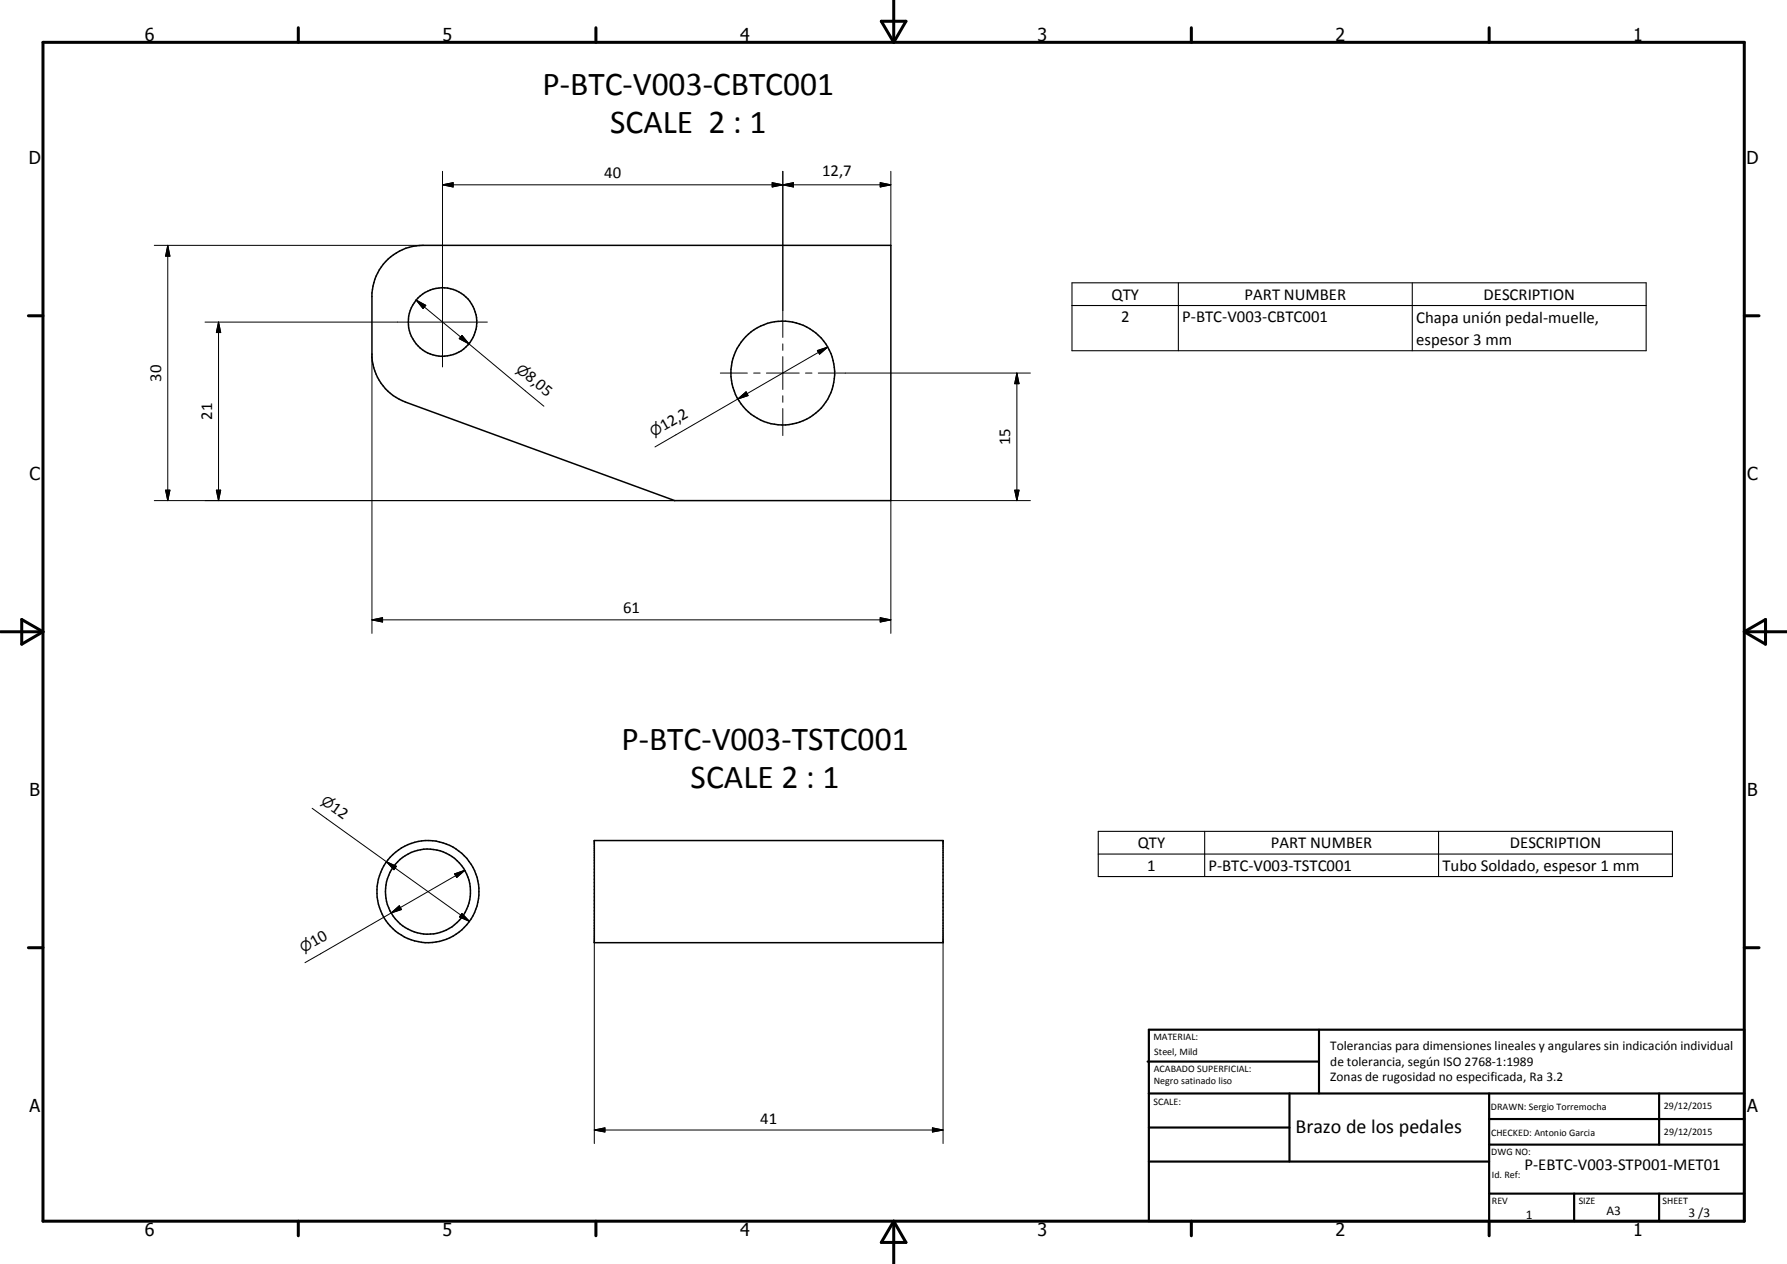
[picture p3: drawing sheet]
<svg xmlns="http://www.w3.org/2000/svg" width="420mm" height="297mm" viewBox="0 0 420 297" stroke-linecap="round" stroke-linejoin="round" font-family="sans-serif">
<g fill="none" stroke="#000" stroke-width=".35">
<path d="M90.7 61.5a12.2 12.2 0 0 1 8.8-3.8h110v59.9h-50.8l-63.4-23.1a12.1 12.1 0 0 1-7.9-10.5v-15.2a12.2 12.2 0 0 1 3.3-7.3zM139.7 197.5h82v24h-82z"/>
<circle cx="104.1" cy="75.7" r="8.1"/>
<circle cx="184" cy="87.7" r="12.2"/>
<circle cx="100.6" cy="209.5" r="12"/>
<circle cx="100.6" cy="209.5" r="10"/>
</g>
<g fill="none" stroke="#000" stroke-width=".71">
<path d="M10.1 9.9h400v277.1h-400zM70.1 6.5v3.4M140.1 6.5v3.4M207.2 5h5.8l-2.9 4.9zM210.1 0v9.9M280.1 6.5v3.4M350.1 6.5v3.4M6.7 74.2h3.4M410.1 74.2h3.5M.1 148.5h10M5.1 145.6l5 2.9-5 2.9zM410.1 148.5h10"/>
<path d="M410.1 148.5l5-2.9v5.8zM6.7 222.7h3.4M410.1 222.7h3.5M70.1 287v3.4M140.1 287v3.4M210.1 287v10M210.1 287l2.9 5h-5.8zM280.1 287v3.4M350.1 287v3.4"/>
</g>
<g fill="none" stroke="#000" stroke-width=".51">
<path d="M269.8 249.5h40.3M270.1 242h140v45h-140zM270.1 257h140M303.2 257v16M310.1 242v15M350.1 257v30M390.1 257v12M270.1 265h33.1M270.1 273h80M350.1 269h60M350.1 263h60M350.1 280.5h60"/>
<path d="M370.1 280.5v6.5M390.1 280.5v6.5"/>
</g>
<path d="M252 66.5h135v15.9h-135zM252 71.8h135M277.1 66.5v15.9M332.1 66.5v15.9M258.2 195.4h135v10.6h-135zM283.2 195.4v10.6M338.2 195.4v10.6M258.2 200.7h135" fill="none" stroke="#000" stroke-width=".25"/>
<g fill="none" stroke="#000" stroke-width=".24">
<path d="M36.3 57.7h63.2M39.4 57.7l.6 2.5h-1.1zM39.4 57.7v59.9M104 43.4l2.5-.5v1zM104 40.3v45.9M104 43.4h105.5M181.6 42.9l2.5 .5-2.5 .5zM181.6 42.9l5 1v-1l-5 1zM184.1 43.4l2.5-.5v1zM184.1 40.3v39M207 42.9l2.5 .5-2.5 .5zM209.5 40.3v17.4"/>
<path d="M48.2 75.7h66.4M51.4 75.7l.5 2.4h-1zM51.4 75.7v41.9M97.9 70.5l2.2 1.3-.6 .7zM97.9 70.5l12.4 10.3M108.6 78.8l1.7 2-2.3-1.2zM87.4 83.2v65.6M110.3 80.8l17.6 14.7M169.4 87.7h6.3M173.5 93.8l1.9-1.7 .5 .9zM173.5 93.8l-19.5 11.2M177.2 87.7h1.5"/>
<path d="M180.2 87.7h7.7M184.1 80.8v1.5M184.1 83.8v7.7M184.1 93v1.5M184.1 96v6.4M189.4 87.7h1.5M192.2 82.4l2.4-.8-1.9 1.6zM192.4 87.7h49.9M194.6 81.6l-21.1 12.2M239.1 87.7l.5 2.5h-1zM239.1 87.7v29.9M36.3 117.6h122.4"/>
<path d="M38.9 115.2h1.1l-.6 2.4zM50.9 115.2h1l-.5 2.4zM238.6 115.2h1l-.5 2.4zM242.3 117.6h-32.8v31.2M87.4 145.7l2.5-.5v1zM87.4 145.7h122.1M207 145.2l2.5 .5-2.5 .5zM73.4 189.9l17.5 12.6M90.9 202.5l2.3 1.1-.6 .8zM90.9 202.5l19.5 14M92 214.5l1.9-1.6 .5 .8zM92 214.5l-20.3 11.7"/>
<path d="M106.9 205.4l2.4-.9-1.9 1.7zM108.6 214.7l1.8 1.8-2.4-1zM109.3 204.5l-17.3 10M139.7 221.5v47.2M221.7 221.5v47.2M139.7 265.6l2.5-.6v1zM139.7 265.6h82M219.2 265l2.5 .6-2.5 .4z"/>
</g>
<g fill="#000">
<path d="M104 43.4l2.5-.5v1zM181.6 42.9l2.5 .5-2.5 .5zM184.1 43.4l2.5-.5v1zM207 42.9l2.5 .5-2.5 .5zM39.4 57.7l.6 2.5h-1.1zM51.4 75.7l.5 2.4h-1zM97.9 70.5l2.2 1.3-.6 .7zM108.6 78.8l1.7 2-2.3-1.2zM173.5 93.8l1.9-1.7 .5 .9zM192.2 82.4l2.4-.8-1.9 1.6zM239.1 87.7l.5 2.5h-1zM38.9 115.2h1.1l-.6 2.4z"/>
<path d="M50.9 115.2h1l-.5 2.4zM238.6 115.2h1l-.5 2.4zM87.4 145.7l2.5-.5v1zM207 145.2l2.5 .5-2.5 .5zM90.9 202.5l2.3 1.1-.6 .8zM92 214.5l1.9-1.6 .5 .8zM106.9 205.4l2.4-.9-1.9 1.7zM108.6 214.7l1.8 1.8-2.4-1zM139.7 265.6l2.5-.6v1zM219.2 265l2.5 .6-2.5 .4z"/>
</g>
<g font-size="7.9">
<text x="127.6" y="22.3">P-BTC-V003-CBTC001</text>
<text x="143.5" y="31.3">SCALE 2 : 1</text>
<text x="146.1" y="176.3">P-BTC-V003-TSTC001</text>
<text x="162.4" y="185.3">SCALE 2 : 1</text>
</g>
<text font-size="4.7" x="304.6" y="266.2">Brazo de los pedales</text>
<g font-size="4.2">
<text x="34" y="9.6">6</text>
<text x="104" y="9.6">5</text>
<text x="174" y="9.6">4</text>
<text x="244" y="9.6">3</text>
<text x="314" y="9.6">2</text>
<text x="384" y="9.6">1</text>
<text x="6.8" y="38.7">D</text>
<text x="410.6" y="38.7">D</text>
<text x="7" y="112.9">C</text>
<text x="410.8" y="112.9">C</text>
<text x="7" y="187.1">B</text>
<text x="410.8" y="187.1">B</text>
<text x="7" y="261.4">A</text>
<text x="410.8" y="261.4">A</text>
<text x="34" y="290.4">6</text>
<text x="104" y="290.4">5</text>
<text x="174" y="290.4">4</text>
<text x="244" y="290.4">3</text>
<text x="314" y="290.4">2</text>
<text x="384" y="290.4">1</text>
</g>
<g font-size="3.9">
<text x="142.1" y="41.9">40</text>
<text x="193.3" y="41.4">12,7</text>
<text x="261.3" y="70.4">QTY</text>
<text x="292.6" y="70.4">PART NUMBER</text>
<text x="348.8" y="70.4">DESCRIPTION</text>
<text x="263.6" y="75.8">2</text>
<text x="277.9" y="75.8">P-BTC-V003-CBTC001</text>
<text x="333" y="75.9">Chapa unión pedal-muelle,</text>
<text x="333" y="81.2">espesor 3 mm</text>
<text x="37.9" y="89.7" transform="rotate(-90 37.9 89.7)">30</text>
<text x="123.3" y="88.9" transform="rotate(40 123.3 88.9)">8,05</text>
<text x="49.9" y="98.7" transform="rotate(-90 49.9 98.7)">21</text>
<text x="156.1" y="101.4" transform="rotate(-30 156.1 101.4)">12,2</text>
<text x="237.5" y="104.7" transform="rotate(-90 237.5 104.7)">15</text>
<text x="146.5" y="144.1">61</text>
<text x="77.6" y="190.3" transform="rotate(36 77.6 190.3)">12</text>
<text x="267.5" y="199.3">QTY</text>
<text x="298.8" y="199.3">PART NUMBER</text>
<text x="355" y="199.3">DESCRIPTION</text>
<text x="269.7" y="204.6">1</text>
<text x="284.1" y="204.6">P-BTC-V003-TSTC001</text>
<text x="339.2" y="204.7">Tubo Soldado, espesor 1 mm</text>
<text x="73.8" y="222.6" transform="rotate(-30 73.8 222.6)">10</text>
<text x="178.8" y="264">41</text>
<text x="358.5" y="275">P-EBTC-V003-STP001-MET01</text>
</g>
<g font-size="3.3">
<text x="121.1" y="87.1" transform="rotate(40 121.1 87.1)">⌀</text>
<text x="153.6" y="102.8" transform="rotate(-30 153.6 102.8)">⌀</text>
<text x="75.3" y="188.6" transform="rotate(36 75.3 188.6)">⌀</text>
<text x="71.3" y="224" transform="rotate(-30 71.3 224)">⌀</text>
</g>
<g font-size="3.1">
<text x="312.7" y="246.8">Tolerancias para dimensiones lineales y angulares sin indicación individual</text>
<text x="312.7" y="250.4">de tolerancia, según ISO 2768-1:1989</text>
<text x="312.7" y="254">Zonas de rugosidad no especificada, Ra 3.2</text>
<text x="358.7" y="286.5">1</text>
<text x="377.7" y="285.6">A3</text>
<text x="397" y="285.9">3 /3</text>
</g>
<g font-size="2.4">
<text x="271.2" y="244.4">MATERIAL:</text>
<text x="271.3" y="252">ACABADO SUPERFICIAL:</text>
<text x="271.4" y="247.9">Steel, Mild</text>
<text x="271.3" y="254.6">Negro satinado liso</text>
<text x="271.2" y="259.7">SCALE:</text>
<text x="350.6" y="260.8">DRAWN: Sergio Torremocha</text>
<text x="391.2" y="260.6">29/12/2015</text>
<text x="350.6" y="267">CHECKED: Antonio Garcia</text>
<text x="391.2" y="266.7">29/12/2015</text>
<text x="350.6" y="271.4">DWG NO:</text>
<text x="350.8" y="276.9">Id. Ref:</text>
<text x="350.8" y="282.8">REV</text>
<text x="371.2" y="282.9">SIZE</text>
<text x="390.9" y="282.9">SHEET</text>
</g>
</svg>
